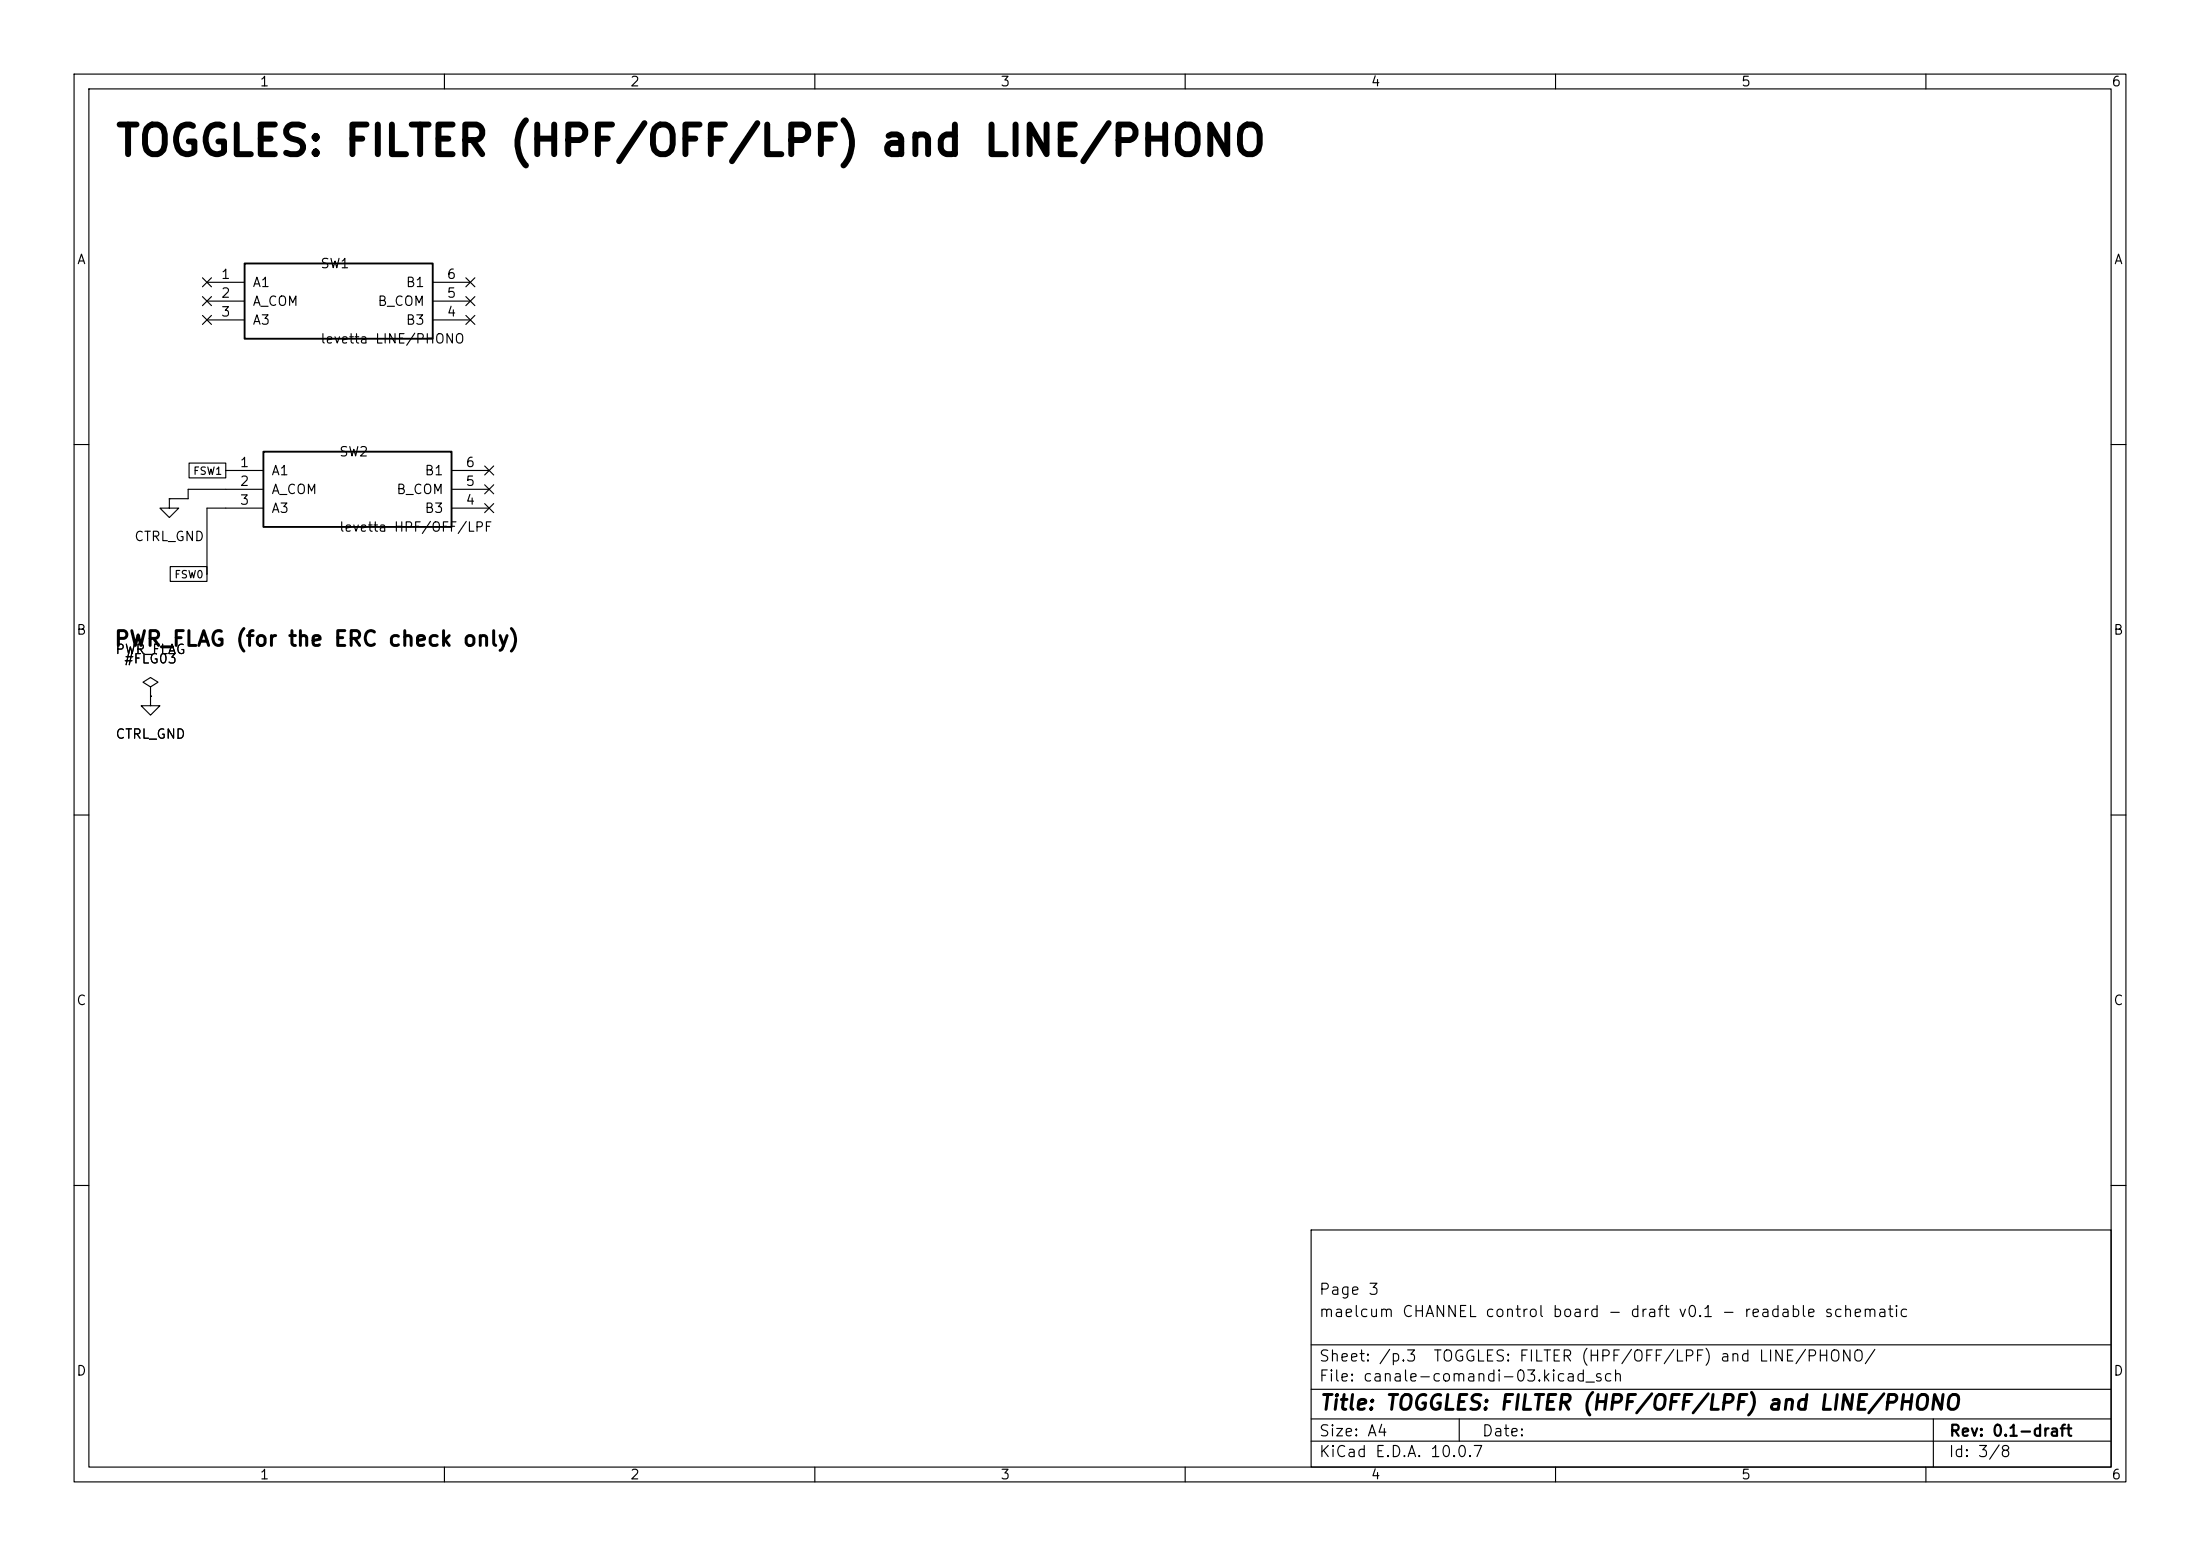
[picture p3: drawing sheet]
(kicad_sch
 (version 20260101)
 (generator "eeschema")
 (generator_version "10.0")
 (paper "A4")
 (title_block
  (title "TOGGLES: FILTER (HPF/OFF/LPF) and LINE/PHONO")
  (rev "0.1-draft")
  (comment 1 "maelcum CHANNEL control board - draft v0.1 - readable schematic")
  (comment 2 "Page 3"))
 (lib_symbols
  (symbol
   "maelcum:LEVETTA"
   (pin_names
    (offset 1.016)) (exclude_from_sim no) (in_bom yes) (on_board yes)
   (property
    "Reference"
    "SW" (at 0 7.62 0) (effects (font (size 1.27 1.27))))
   (property
    "Value"
    "LEVETTA" (at 0 -7.62 0) (effects (font (size 1.27 1.27))))
   (property
    "Footprint"
    "Button_Switch_THT:SW_NKK_G1xJP" (at 0 0 0) (effects (font (size 1.27 1.27)) (hide yes)))
   (property
    "Datasheet"
    "" (at 0 0 0) (effects (font (size 1.27 1.27)) (hide yes)))
   (property
    "Description"
    "Levetta a due vie; SEGNAPOSTO, pinout da rifare col pezzo scelto" (at 0 0 0) (effects (font (size 1.27 1.27)) (hide yes)))
   (symbol
    "LEVETTA_0_1"
    (rectangle (start -12.7 5.08) (end 12.7 -5.08) (stroke (width 0.254) (type default)) (fill (type background))))
   (symbol
    "LEVETTA_1_1"
    (pin
    passive
    line (at -17.78 2.54 0) (length 5.08) (name
    "A1" (effects (font (size 1.27 1.27)))) (number
    "1" (effects (font (size 1.27 1.27)))))
    (pin
    passive
    line (at -17.78 0 0) (length 5.08) (name
    "A_COM" (effects (font (size 1.27 1.27)))) (number
    "2" (effects (font (size 1.27 1.27)))))
    (pin
    passive
    line (at -17.78 -2.54 0) (length 5.08) (name
    "A3" (effects (font (size 1.27 1.27)))) (number
    "3" (effects (font (size 1.27 1.27)))))
    (pin
    passive
    line (at 17.78 2.54 180) (length 5.08) (name
    "B1" (effects (font (size 1.27 1.27)))) (number
    "6" (effects (font (size 1.27 1.27)))))
    (pin
    passive
    line (at 17.78 0 180) (length 5.08) (name
    "B_COM" (effects (font (size 1.27 1.27)))) (number
    "5" (effects (font (size 1.27 1.27)))))
    (pin
    passive
    line (at 17.78 -2.54 180) (length 5.08) (name
    "B3" (effects (font (size 1.27 1.27)))) (number
    "4" (effects (font (size 1.27 1.27)))))))
  (symbol
   "power:GND"
   (power global)
   (pin_numbers (hide yes))
   (pin_names
    (offset 0) (hide yes)) (exclude_from_sim no) (in_bom yes) (on_board yes)
   (in_pos_files yes)
   (duplicate_pin_numbers_are_jumpers no)
   (property
    "Reference"
    "#PWR" (at 0 -6.35 0) (show_name no) (do_not_autoplace no) (hide yes) (effects (font (size 1.27 1.27))))
   (property
    "Value"
    "GND" (at 0 -3.81 0) (show_name no) (do_not_autoplace no) (effects (font (size 1.27 1.27))))
   (property
    "Footprint"
    "" (at 0 0 0) (show_name no) (do_not_autoplace no) (hide yes) (effects (font (size 1.27 1.27))))
   (property
    "Datasheet"
    "" (at 0 0 0) (show_name no) (do_not_autoplace no) (hide yes) (effects (font (size 1.27 1.27))))
   (property
    "Description"
    "Power symbol creates a global label with name \"GND\" , ground" (at 0 0 0) (show_name no) (do_not_autoplace no) (hide yes) (effects (font (size 1.27 1.27))))
   (property
    "ki_keywords"
    "global power" (at 0 0 0) (show_name no) (do_not_autoplace no) (hide yes) (effects (font (size 1.27 1.27))))
   (symbol
    "GND_0_1"
    (polyline (pts (xy 0 0) (xy 0 -1.27) (xy 1.27 -1.27) (xy 0 -2.54) (xy -1.27 -1.27) (xy 0 -1.27)) (stroke (width 0) (type default)) (fill (type none))))
   (symbol
    "GND_1_1"
    (pin
    power_in
    line (at 0 0 270) (length 0) (name
    "" (effects (font (size 1.27 1.27)))) (number
    "1" (effects (font (size 1.27 1.27))))))
   (embedded_fonts no))
  (symbol
   "power:PWR_FLAG"
   (power global)
   (pin_numbers (hide yes))
   (pin_names
    (offset 0) (hide yes)) (exclude_from_sim no) (in_bom yes) (on_board yes)
   (in_pos_files yes)
   (duplicate_pin_numbers_are_jumpers no)
   (property
    "Reference"
    "#FLG" (at 0 1.905 0) (show_name no) (do_not_autoplace no) (hide yes) (effects (font (size 1.27 1.27))))
   (property
    "Value"
    "PWR_FLAG" (at 0 3.81 0) (show_name no) (do_not_autoplace no) (effects (font (size 1.27 1.27))))
   (property
    "Footprint"
    "" (at 0 0 0) (show_name no) (do_not_autoplace no) (hide yes) (effects (font (size 1.27 1.27))))
   (property
    "Datasheet"
    "" (at 0 0 0) (show_name no) (do_not_autoplace no) (hide yes) (effects (font (size 1.27 1.27))))
   (property
    "Description"
    "Special symbol for telling ERC where power comes from" (at 0 0 0) (show_name no) (do_not_autoplace no) (hide yes) (effects (font (size 1.27 1.27))))
   (property
    "ki_keywords"
    "flag power" (at 0 0 0) (show_name no) (do_not_autoplace no) (hide yes) (effects (font (size 1.27 1.27))))
   (symbol
    "PWR_FLAG_0_0"
    (pin
    power_out
    line (at 0 0 90) (length 0) (name
    "" (effects (font (size 1.27 1.27)))) (number
    "1" (effects (font (size 1.27 1.27))))))
   (symbol
    "PWR_FLAG_0_1"
    (polyline (pts (xy 0 0) (xy 0 1.27) (xy -1.016 1.905) (xy 0 2.54) (xy 1.016 1.905) (xy 0 1.27)) (stroke (width 0) (type default)) (fill (type none))))
   (embedded_fonts no)))
 (text
  "TOGGLES: FILTER (HPF/OFF/LPF) and LINE/PHONO"
  (exclude_from_sim no)
  (at 15.24 21.59 0)
  (effects (font (size 4 4)
    (bold yes)) (justify left bottom)))
 (symbol
  (lib_id "maelcum:LEVETTA")
  (at 45.72 40.64 0)
  (unit 1)
  (body_style 1)
  (exclude_from_sim no)
  (in_bom yes)
  (on_board yes)
  (dnp no)
  (property
   "Reference"
   "SW1" (at 43.18 35.56 0) (effects (font (size 1.27 1.27)) (justify left)))
  (property
   "Value"
   "levetta LINE/PHONO" (at 43.18 45.72 0) (effects (font (size 1.27 1.27)) (justify left)))
  (property
   "Footprint"
   "Button_Switch_THT:SW_NKK_G1xJP" (at 45.72 40.64 0) (effects (font (size 1.27 1.27)) (justify left) (hide yes)))
  (property
   "Datasheet"
   "" (at 45.72 40.64 0) (effects (font (size 1.27 1.27)) (justify left) (hide yes)))
  (property
   "Nota"
   "LINE/PHONO senza reti: il PHONO arriva con la Rev B (NOTE.md punto 8); levetta LINE/PHONO; NOTA: impronta segnaposto (NKK G1xJP)" (at 45.72 40.64 0) (effects (font (size 1.27 1.27)) (justify left) (hide yes)))
  (pin
   "1")
  (pin
   "2")
  (pin
   "3")
  (pin
   "6")
  (pin
   "5")
  (pin
   "4")
  (instances (project
    "canale-comandi" (path
    "/79fc240f-4c9b-5603-839f-36497f4730c3/f6c7244a-5f1a-5b70-9aa4-2601d7f91fee" (reference "SW1") (unit 1)))))
 (no_connect
  (at 27.94 38.1))
 (no_connect
  (at 27.94 40.64))
 (no_connect
  (at 27.94 43.18))
 (no_connect
  (at 63.5 38.1))
 (no_connect
  (at 63.5 40.64))
 (no_connect
  (at 63.5 43.18))
 (symbol
  (lib_id "maelcum:LEVETTA")
  (at 48.26 66.04 0)
  (unit 1)
  (body_style 1)
  (exclude_from_sim no)
  (in_bom yes)
  (on_board yes)
  (dnp no)
  (property
   "Reference"
   "SW2" (at 45.72 60.96 0) (effects (font (size 1.27 1.27)) (justify left)))
  (property
   "Value"
   "levetta HPF/OFF/LPF" (at 45.72 71.12 0) (effects (font (size 1.27 1.27)) (justify left)))
  (property
   "Footprint"
   "Button_Switch_THT:SW_NKK_G1xJP" (at 48.26 66.04 0) (effects (font (size 1.27 1.27)) (justify left) (hide yes)))
  (property
   "Datasheet"
   "" (at 48.26 66.04 0) (effects (font (size 1.27 1.27)) (justify left) (hide yes)))
  (property
   "Nota"
   "HPF = FSW0 a massa, OFF = nessuno, LPF = FSW1 a massa (dec. 163); levetta FILTRO; NOTA: impronta segnaposto (NKK G1xJP)" (at 48.26 66.04 0) (effects (font (size 1.27 1.27)) (justify left) (hide yes)))
  (pin
   "1")
  (pin
   "2")
  (pin
   "3")
  (pin
   "6")
  (pin
   "5")
  (pin
   "4")
  (instances (project
    "canale-comandi" (path
    "/79fc240f-4c9b-5603-839f-36497f4730c3/f6c7244a-5f1a-5b70-9aa4-2601d7f91fee" (reference "SW2") (unit 1)))))
 (wire
  (pts (xy 30.48 66.04) (xy 25.4 66.04))
  (stroke (width 0) (type default)))
 (wire
  (pts (xy 25.4 66.04) (xy 25.4 67.31))
  (stroke (width 0) (type default)))
 (wire
  (pts (xy 25.4 67.31) (xy 22.86 67.31))
  (stroke (width 0) (type default)))
 (symbol
  (lib_id "power:GND")
  (at 22.86 67.31 0)
  (unit 1)
  (body_style 1)
  (exclude_from_sim no)
  (in_bom yes)
  (on_board yes)
  (dnp no)
  (property
   "Reference"
   "#PWR001" (at 22.86 67.31 0) (effects (font (size 1.27 1.27)) (justify left) (hide yes)))
  (property
   "Value"
   "CTRL_GND" (at 22.86 72.39 0) (effects (font (size 1.27 1.27))))
  (property
   "Footprint"
   "" (at 22.86 67.31 0) (effects (font (size 1.27 1.27)) (justify left) (hide yes)))
  (property
   "Datasheet"
   "" (at 22.86 67.31 0) (effects (font (size 1.27 1.27)) (justify left) (hide yes)))
  (pin
   "1")
  (instances (project
    "canale-comandi" (path
    "/79fc240f-4c9b-5603-839f-36497f4730c3/f6c7244a-5f1a-5b70-9aa4-2601d7f91fee" (reference "#PWR001") (unit 1)))))
 (wire
  (pts (xy 30.48 68.58) (xy 27.94 68.58))
  (stroke (width 0) (type default)))
 (wire
  (pts (xy 27.94 68.58) (xy 27.94 77.47))
  (stroke (width 0) (type default)))
 (no_connect
  (at 66.04 63.5))
 (no_connect
  (at 66.04 66.04))
 (no_connect
  (at 66.04 68.58))
 (text
  "PWR_FLAG (for the ERC check only)"
  (exclude_from_sim no)
  (at 15.24 87.63 0)
  (effects (font (size 2 2)
    (bold yes)) (justify left bottom)))
 (symbol
  (lib_id "power:PWR_FLAG")
  (at 20.32 93.98 0)
  (unit 1)
  (body_style 1)
  (exclude_from_sim no)
  (in_bom no)
  (on_board no)
  (dnp no)
  (property
   "Reference"
   "#FLG03" (at 20.32 88.9 0) (effects (font (size 1.27 1.27))))
  (property
   "Value"
   "PWR_FLAG" (at 20.32 87.63 0) (effects (font (size 1.27 1.27))))
  (property
   "Footprint"
   "" (at 20.32 93.98 0) (effects (font (size 1.27 1.27)) (justify left) (hide yes)))
  (property
   "Datasheet"
   "" (at 20.32 93.98 0) (effects (font (size 1.27 1.27)) (justify left) (hide yes)))
  (pin
   "1")
  (instances (project
    "canale-comandi" (path
    "/79fc240f-4c9b-5603-839f-36497f4730c3/f6c7244a-5f1a-5b70-9aa4-2601d7f91fee" (reference "#FLG03") (unit 1)))))
 (symbol
  (lib_id "power:GND")
  (at 20.32 93.98 0)
  (unit 1)
  (body_style 1)
  (exclude_from_sim no)
  (in_bom yes)
  (on_board yes)
  (dnp no)
  (property
   "Reference"
   "#PWR002" (at 20.32 93.98 0) (effects (font (size 1.27 1.27)) (justify left) (hide yes)))
  (property
   "Value"
   "CTRL_GND" (at 20.32 99.06 0) (effects (font (size 1.27 1.27))))
  (property
   "Footprint"
   "" (at 20.32 93.98 0) (effects (font (size 1.27 1.27)) (justify left) (hide yes)))
  (property
   "Datasheet"
   "" (at 20.32 93.98 0) (effects (font (size 1.27 1.27)) (justify left) (hide yes)))
  (pin
   "1")
  (instances (project
    "canale-comandi" (path
    "/79fc240f-4c9b-5603-839f-36497f4730c3/f6c7244a-5f1a-5b70-9aa4-2601d7f91fee" (reference "#PWR002") (unit 1)))))
 (global_label
  "FSW1"
  (shape passive)
  (at 30.48 63.5 180)
  (fields_autoplaced yes)
  (effects (font (size 1 1)) (justify right)))
 (global_label
  "FSW0"
  (shape passive)
  (at 27.94 77.47 180)
  (fields_autoplaced yes)
  (effects (font (size 1 1)) (justify right))))
